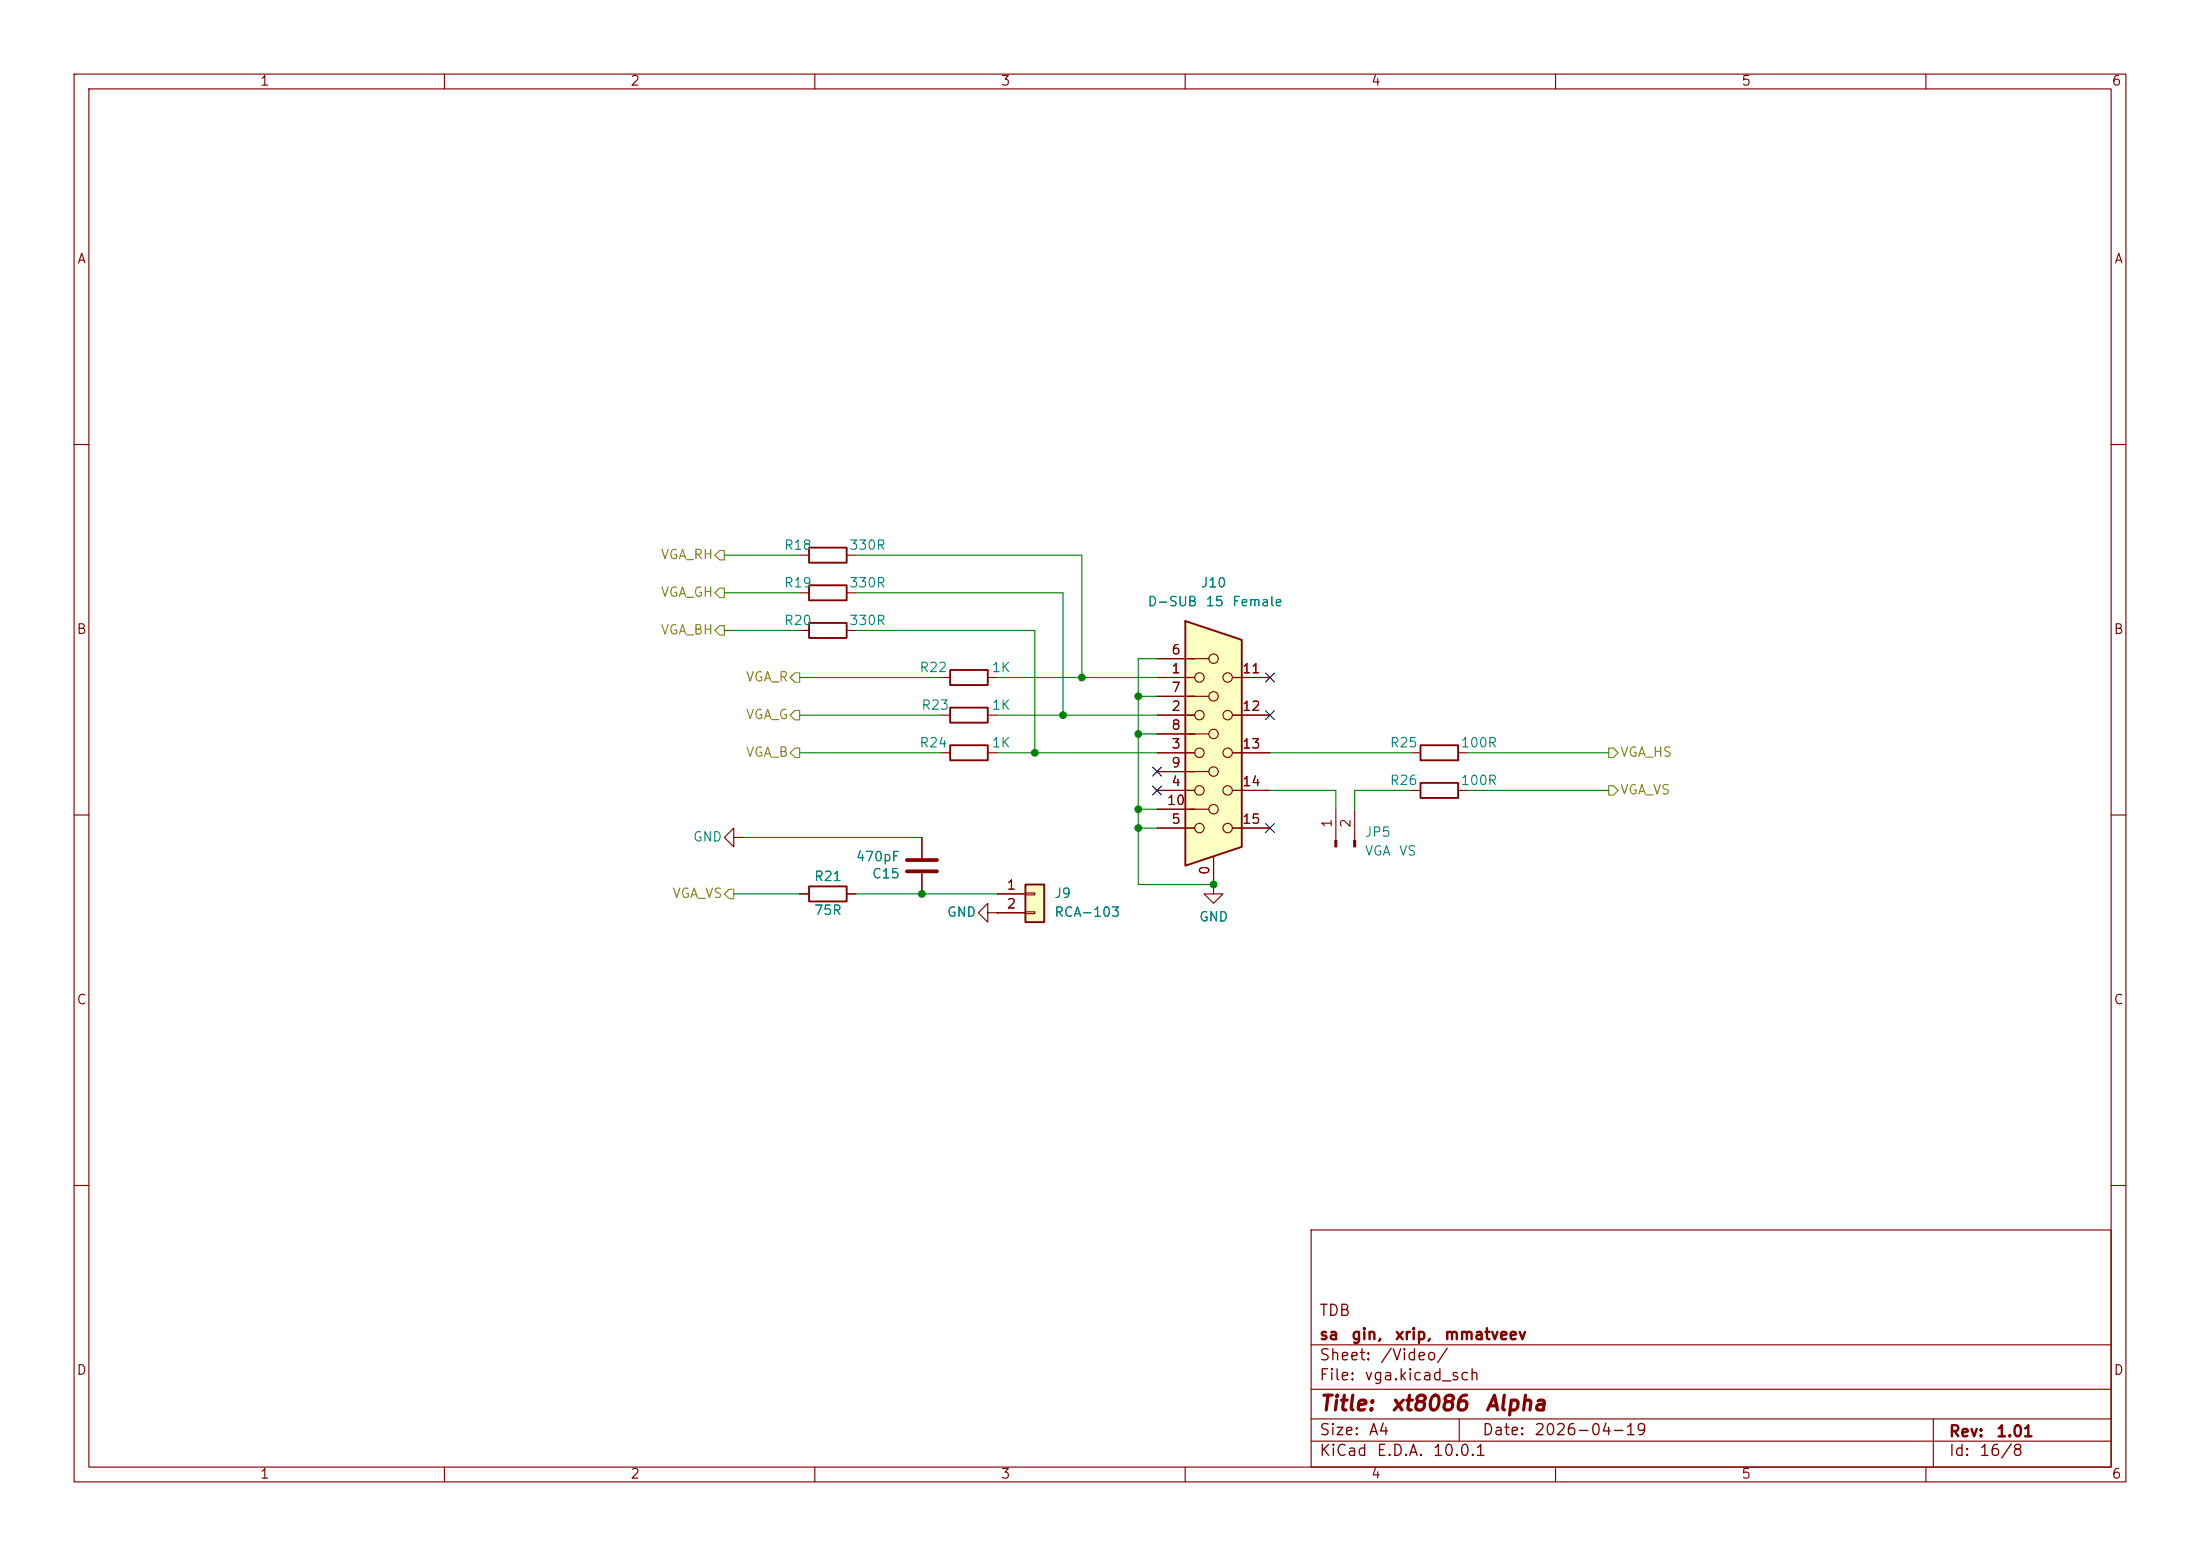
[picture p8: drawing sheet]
<svg xmlns="http://www.w3.org/2000/svg" width="297mm" height="210mm" viewBox="0 0 297 210" stroke-linecap="round" stroke-linejoin="round" font-family="sans-serif">
<g fill="none" stroke="#840000" stroke-width=".15">
<path d="M10 10h277v190h-277zM12 12h273v186h-273zM60 10v2M110 10v2M160 10v2M210 10v2M260 10v2M10 60h2M285 60h2M127 91.4h1.3M133.3 91.4h1.3M10 110h2"/>
<path d="M180.3 109.2v4.2M182.9 109.2v4.2M190.5 101.6h1.3M190.5 106.7h1.3M196.8 101.6h1.3M196.8 106.7h1.3M285 110h2M10 160h2M177 166h108v32h-108zM285 160h2M60 198v2M110 198v2"/>
<path d="M160 198v2M177 194.5h108M177 191.5h108M177 187.5h108M177 181.5h108M197 191.5v3M210 198v2M260 198v2M261 191.5v6.5"/>
</g>
<path d="M128.3 90.4h5v2.1h-5zM191.8 100.6h5v2h-5zM191.8 105.7h5v2h-5z" fill="none" stroke="#840000" stroke-width=".25"/>
<g fill="#840000" stroke="#840000" stroke-width=".15">
<path d="M180.2 113.4h.3v.9h-.3z"/>
<path d="M182.8 113.4h.2v.9h-.2z"/>
</g>
<path d="M160 83.8l7.6 2.6v27.9l-7.6 2.5z" fill="#ffffc2"/>
<path d="M109.2 73.9h5.1v2h-5.1zM109.2 79h5.1v2h-5.1zM109.2 84.1h5.1v2h-5.1zM160 83.8l7.6 2.6v27.9l-7.6 2.5zM109.2 119.6h5.1v2.1h-5.1zM128.3 100.6h5v2h-5z" fill="none" stroke="#840000" stroke-width=".25"/>
<g fill="none" stroke="#840000" stroke-width=".15">
<path d="M107.9 74.9h1.3M114.3 74.9h1.3M107.9 85.1h1.3M107.9 80h1.3M114.3 85.1h1.3M114.3 80h1.3M156.2 94h7M156.2 88.9h7M156.2 99.1h7M156.2 91.4h5.1M156.2 96.5h5.1M166.4 91.4h5"/>
<path d="M166.4 96.5h5M99.1 113v-1.2l-1.3 1.2 1.3 1.3v-1.3h1.2M100.3 113h.1M124.5 113v2.8M124.5 117.9v2.8M127 101.6h1.3M133.3 101.6h1.3M156.2 104.1h7M156.2 109.2h7M156.2 101.6h5.1M156.2 106.7h5.1M156.2 111.8h5.1"/>
<path d="M163.8 119.4v1.3h1.3l-1.3 1.2-1.2-1.2h1.2M163.8 119.4h.1M163.8 115.6v3.8M166.4 101.6h5M166.4 106.7h5M166.4 111.8h5M107.9 120.7h1.3M114.3 120.7h1.3M133.3 123.2v-1.3l-1.2 1.3 1.2 1.3v-1.3h1.3M134.6 123.2h.1"/>
<circle cx="161.9" cy="96.5" r=".63"/>
<circle cx="161.9" cy="91.4" r=".63"/>
<circle cx="163.8" cy="88.9" r=".63"/>
<circle cx="163.8" cy="94" r=".63"/>
<circle cx="163.8" cy="99.1" r=".63"/>
<circle cx="165.7" cy="96.5" r=".63"/>
<circle cx="165.7" cy="91.4" r=".63"/>
<circle cx="161.9" cy="101.6" r=".63"/>
<circle cx="161.9" cy="106.7" r=".63"/>
<circle cx="161.9" cy="111.8" r=".63"/>
<circle cx="163.8" cy="104.1" r=".63"/>
<circle cx="163.8" cy="109.2" r=".63"/>
<circle cx="165.7" cy="106.7" r=".63"/>
<circle cx="165.7" cy="111.8" r=".63"/>
<circle cx="165.7" cy="101.6" r=".63"/>
</g>
<path d="M122.4 117.6h4.1M122.4 116.1h4.1" fill="none" stroke="#840000" stroke-width=".51"/>
<path d="M138.4 119.4h2.6v5.1h-2.6z" fill="#ffffc2"/>
<path d="M128.3 95.5h5v2h-5zM138.4 119.4h2.6v5.1h-2.6z" fill="none" stroke="#840000" stroke-width=".25"/>
<g fill="none" stroke="#840000" stroke-width=".15">
<path d="M127 96.5h1.3M133.3 96.5h1.3M156.2 96.5h5.1M156.2 91.4h5.1M156.2 88.9h5.1M156.2 94h5.1M156.2 99.1h5.1M166.4 96.5h5M166.4 91.4h5M124.5 113v2.8M124.5 117.9v2.8M156.2 101.6h5.1"/>
<path d="M156.2 106.7h5.1M156.2 111.8h5.1M156.2 104.1h5.1M156.2 109.2h5.1M163.8 119.4h.1M163.8 115.6v3.8M166.4 101.6h5M166.4 106.7h5M166.4 111.8h5M107.9 120.7h1.3M114.3 120.7h1.3M134.6 123.2h.1"/>
<path d="M134.6 120.7h3.8M134.6 123.2h3.8M138.4 120.5h1.3v.3h-1.3zM138.4 123.1h1.3v.2h-1.3z"/>
</g>
<path d="M97.2 79.4h.6v1.2h-.6l-.7-.6zM97.2 74.3h.6v1.3h-.6l-.7-.7zM97.2 84.5h.6v1.2h-.6l-.7-.6zM107.3 90.8h.6v1.3h-.6l-.6-.7zM107.3 95.9h.6v1.3h-.6l-.6-.7zM107.3 101h.6v1.2h-.6l-.6-.6zM217.2 106h.6l.6 .7-.6 .6h-.6zM217.2 101h.6l.6 .6-.6 .6h-.6zM98.4 120h.7v1.3h-.7l-.6-.6z" fill="none" stroke="#848400" stroke-width=".15"/>
<g fill="none" stroke="#008400" stroke-width=".15">
<path d="M97.8 74.9h10.1M115.6 74.9h30.4v16.5M97.8 85.1h10.1M97.8 80h10.1M107.9 91.4h19.1M107.9 96.5h19.1M115.6 85.1h24.1v16.5M115.6 80h27.9v16.5M134.6 91.4h21.6M134.6 96.5h21.6M153.7 99.1h2.5M153.7 94h2.5"/>
<path d="M156.2 88.9h-2.5v30.5h10.1M100.3 113h24.2M107.9 101.6h19.1M134.6 101.6h21.6M153.7 111.8h2.5M153.7 109.2h2.5M171.4 101.6h19.1M171.4 106.7h8.9v2.5M190.5 106.7h-7.6v2.5M198.1 101.6h19.1M198.1 106.7h19.1M99.1 120.7h8.8"/>
<path d="M115.6 120.7h19"/>
</g>
<path d="M170.8 95.9l1.3 1.2M170.8 90.8l1.3 1.2M172.1 95.9l-1.3 1.2M172.1 90.8l-1.3 1.2M155.6 103.5l1.2 1.2M155.6 106.1l1.2 1.2M156.8 103.5l-1.2 1.2M156.8 106.1l-1.2 1.2M170.8 111.2l1.3 1.2M172.1 111.2l-1.3 1.2" fill="none" stroke="#000084" stroke-width=".15"/>
<g fill="#008400" stroke="#008400" stroke-width=".14">
<circle cx="153.7" cy="109.2" r=".46"/>
<circle cx="124.5" cy="120.7" r=".46"/>
<circle cx="139.7" cy="101.6" r=".46"/>
<circle cx="143.5" cy="96.5" r=".46"/>
<circle cx="146" cy="91.4" r=".46"/>
<circle cx="163.8" cy="119.4" r=".46"/>
<circle cx="153.7" cy="111.8" r=".46"/>
<circle cx="153.7" cy="99.1" r=".46"/>
<circle cx="153.7" cy="94" r=".46"/>
</g>
<g font-size="2" fill="#840000">
<text x="178" y="190.9">Title:</text>
<text x="187.7" y="190.9">xt8086</text>
<text x="200.4" y="190.9">Alpha</text>
</g>
<g font-size="1.5" fill="#840000">
<text x="178" y="178">TDB</text>
<text x="178" y="184">Sheet:</text>
<text x="178" y="181.2">sa</text>
<text x="182.3" y="181.2">gin,</text>
<text x="186.2" y="184">/Video/</text>
<text x="188.2" y="181.2">xrip,</text>
<text x="194.9" y="181.2">mmatveev</text>
<text x="178" y="186.7">File:</text>
<text x="184.1" y="186.7">vga.kicad_sch</text>
<text x="178" y="196.9">KiCad</text>
<text x="178" y="194.1">Size:</text>
<text x="184.7" y="194.1">A4</text>
<text x="185.7" y="196.9">E.D.A.</text>
<text x="193.3" y="196.9">10.0.1</text>
<text x="200" y="194.1">Date:</text>
<text x="207" y="194.1">2026-04-19</text>
<text x="263" y="194.3">Rev:</text>
<text x="263" y="196.9">Id:</text>
<text x="267.1" y="196.9">16/8</text>
<text x="269.4" y="194.3">1.01</text>
</g>
<g font-size="1.3" fill="#840000">
<text x="35" y="11.9">1</text>
<text x="85" y="11.9">2</text>
<text x="135" y="11.9">3</text>
<text x="185" y="11.9">4</text>
<text x="235" y="11.9">5</text>
<text x="285" y="11.9">6</text>
<text x="10.3" y="35.9">A</text>
<text x="285.3" y="35.9">A</text>
<text x="10.3" y="85.9">B</text>
<text x="158" y="88.6">6</text>
<text x="285.3" y="85.9">B</text>
<text x="158" y="91.2">1</text>
<text x="158" y="93.7">7</text>
<text x="167.6" y="91.2">11</text>
<text x="158" y="96.3">2</text>
<text x="158" y="101.3">3</text>
<text x="158" y="98.8">8</text>
<text x="167.6" y="96.3">12</text>
<text x="167.6" y="101.3">13</text>
<text x="158" y="106.4">4</text>
<text x="158" y="103.9">9</text>
<text x="167.6" y="106.4">14</text>
<text x="157.4" y="109">10</text>
<text x="158" y="111.5">5</text>
<text x="167.6" y="111.5">15</text>
<text x="180.1" y="111.8" transform="rotate(-90 180.1 111.8)">1</text>
<text x="182.6" y="111.8" transform="rotate(-90 182.6 111.8)">2</text>
<text x="163.6" y="118.2" transform="rotate(-90 163.6 118.2)">0</text>
<text x="135.8" y="120.4">1</text>
<text x="135.8" y="122.9">2</text>
<text x="10.3" y="135.9">C</text>
<text x="285.3" y="135.9">C</text>
<text x="10.3" y="185.9">D</text>
<text x="285.3" y="185.9">D</text>
<text x="35" y="199.9">1</text>
<text x="85" y="199.9">2</text>
<text x="135" y="199.9">3</text>
<text x="185" y="199.9">4</text>
<text x="235" y="199.9">5</text>
<text x="285" y="199.9">6</text>
</g>
<g font-size="1.3" fill="#848400">
<text x="89.1" y="75.8">VGA_RH</text>
<text x="89.1" y="80.9">VGA_GH</text>
<text x="89.1" y="86">VGA_BH</text>
<text x="100.6" y="92.3">VGA_R</text>
<text x="100.6" y="97.4">VGA_G</text>
<text x="100.6" y="102.5">VGA_B</text>
<text x="218.6" y="107.5">VGA_VS</text>
<text x="218.6" y="102.5">VGA_HS</text>
<text x="90.7" y="121.5">VGA_VS</text>
</g>
<g font-size="1.3" fill="#008484">
<text x="105.7" y="74.5">R18</text>
<text x="114.5" y="74.5">330R</text>
<text x="105.7" y="79.6">R19</text>
<text x="114.5" y="79.6">330R</text>
<text x="154.8" y="82.1">D-SUB</text>
<text x="162" y="79.6">J10</text>
<text x="162.7" y="82.1">15</text>
<text x="166.3" y="82.1">Female</text>
<text x="105.7" y="84.7">R20</text>
<text x="114.5" y="84.7">330R</text>
<text x="124" y="91">R22</text>
<text x="133.8" y="91">1K</text>
<text x="124" y="101.2">R24</text>
<text x="124.3" y="96.1">R23</text>
<text x="133.8" y="101.2">1K</text>
<text x="133.8" y="96.1">1K</text>
<text x="187.5" y="101.2">R25</text>
<text x="197.1" y="101.2">100R</text>
<text x="187.5" y="106.3">R26</text>
<text x="197.1" y="106.3">100R</text>
<text x="93.5" y="113.9">GND</text>
<text x="184.2" y="113.3">JP5</text>
<text x="109.8" y="119.2">R21</text>
<text x="115.5" y="116.6">470pF</text>
<text x="117.6" y="118.9">C15</text>
<text x="184.2" y="115.8">VGA</text>
<text x="188.8" y="115.8">VS</text>
<text x="109.8" y="123.8">75R</text>
<text x="127.8" y="124.1">GND</text>
<text x="142.2" y="121.5">J9</text>
<text x="142.2" y="124.1">RCA-103</text>
<text x="161.8" y="124.7">GND</text>
</g>
</svg>
